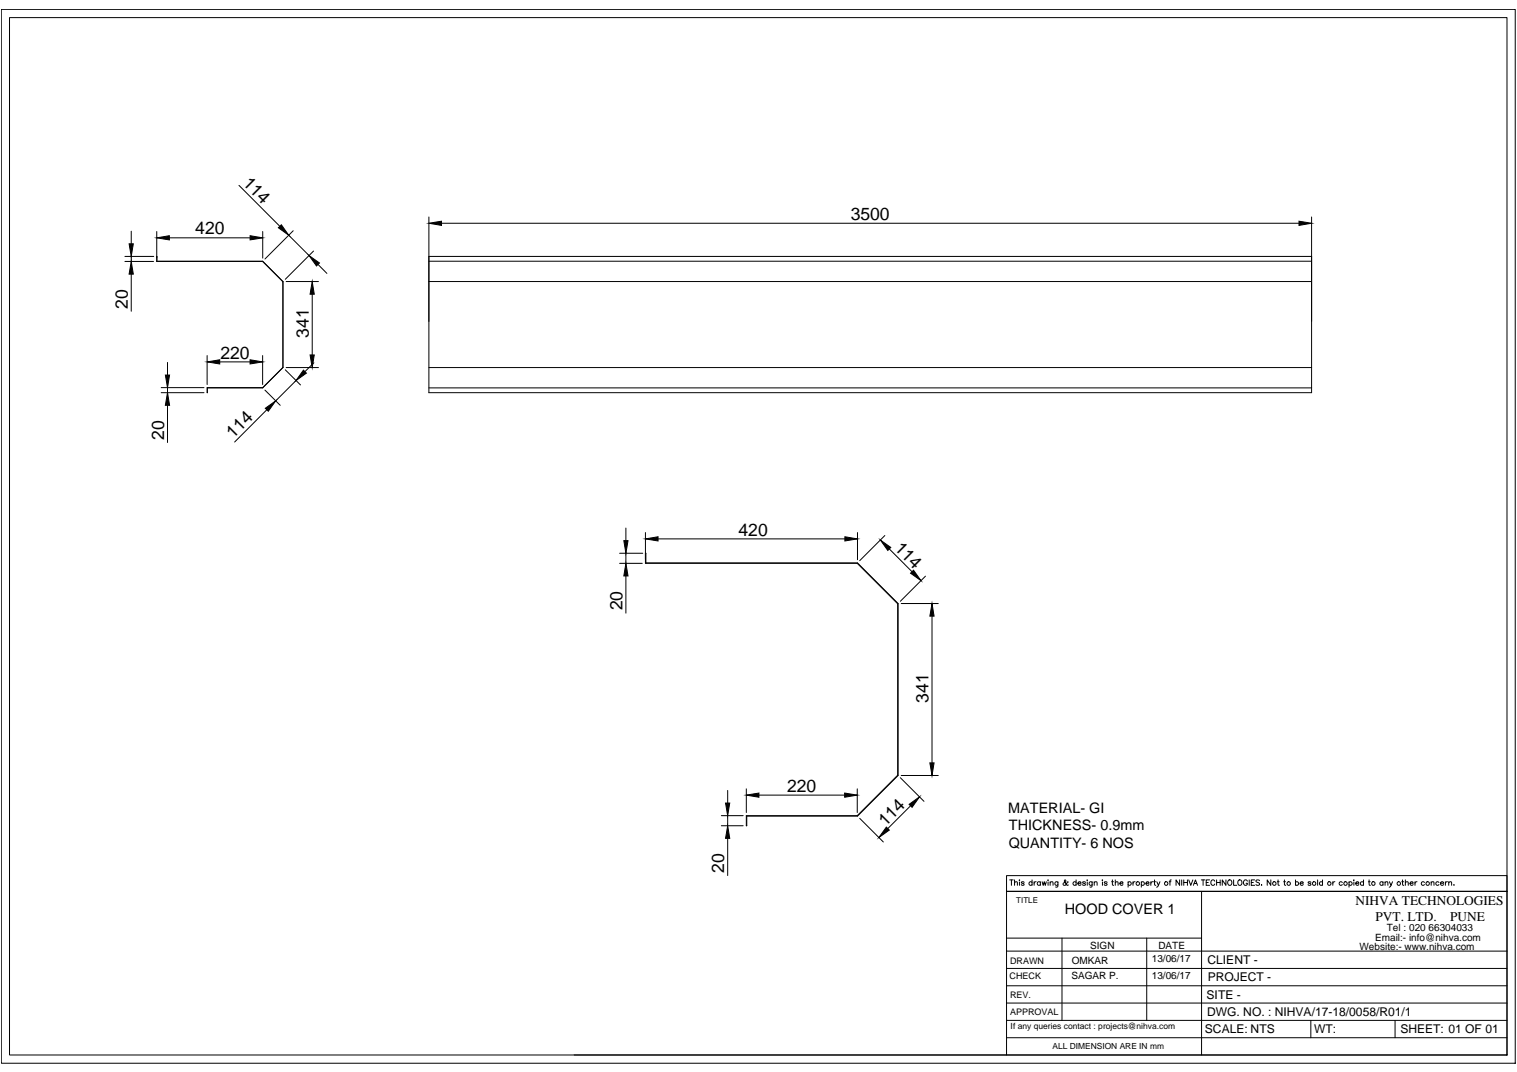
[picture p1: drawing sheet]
<svg xmlns="http://www.w3.org/2000/svg" width="841mm" height="594mm" viewBox="0 0 841 594" stroke-linecap="round" stroke-linejoin="round" font-family="sans-serif">
<!-- layer: 0 -->
<g fill="none" stroke="#000" stroke-width=".55">
<path d="M1 5h839v584h-839zM5 10h830v575h-830zM132 103l23 22M73 128v7M87 128v17h59M94 132h45M146 128v15M160 130l11 12M163 128l-16 16M174 139l-16 16M238 120v98h489v-98M245 124h475"/>
<path d="M69 145h16M69 142h16M73 142v3M73 152v20M87 142v3M146 145l11 11v48l-11 11h-31v3v-3h31l11-11v-48zM159 156h18M176 147l5 4M238 145h489M238 142h489M238 156h489M173 163v34"/>
<path d="M115 197v16M146 197v16M89 215h24M89 218h24M93 201v7M93 215v3M122 201h17M147 216l8 9M158 205l9 8M159 204h18M164 211l-11 11M174 201l-5 5"/>
<path d="M238 215h489M238 204h489M93 225v20M148 227l-18 18M347 293v7M358 295v17h117l23 23v95l-23 22h-61v6v-6h61l23-22v-96l-23-22h-117v-5M365 299h103M475 295v15M491 297l-14 14M344 312h12M344 307h12M347 307v5"/>
<path d="M347 319v21M493 304l13 13M513 319l-14 14M500 334h20M517 341v82M403 438v7M414 437v13M475 437v13M499 431l13 13M500 430h20M400 452h12M400 458h12"/>
<path d="M403 452v6M421 441h47M477 454l13 13M505 447l-13 12M403 465v20M560 488h2M561 488v3M562 489h2v2M562 488v3M565 488h.1M565 489v2M568 489h-1h-1l2 1v1l-2-1"/>
<path d="M572 489a.9 .9 0 0 0-1 0 .9 .9 0 0 0 0 1 .9 .9 0 0 0 1 0M572 488v3M573 489v2M574 489h-1M577 489a1 1 0 0 0-2 0 1 1 0 0 0 0 1 1 1 0 0 0 2 0M577 489v2M578 489v2l1-2v2l1-2M581 488h.1M581 489v2M582 489h2v2M582 489v2M587 489l-1 2-1 1"/>
<path d="M587 489a1 1 0 0 0-2 0 .9 .9 0 0 0 0 1 1 1 0 0 0 2 0M592 489a1.8 1.8 0 0 1-3 1v-1l2-1h-1v1l1 2 1-1M597 489a1 1 0 0 0-2 0 1 1 0 0 0 0 1 1 1 0 0 0 2 0M597 488v3M598 489h1a1 1 0 0 0-1 0 1 1 0 0 0 0 2 1 1 0 0 0 1-1M602 489h-2l2 1-1 1-1-1M603 488h.1M603 489v2M605 489v2l-1 1M605 489a.9 .9 0 0 0-1 0 .9 .9 0 0 0 0 1 .9 .9 0 0 0 1 0M607 489h1v2M607 489v2"/>
<path d="M611 488h.1M611 489v2M614 489h-2l2 1-1 1-1-1M616 489h1M617 488v2v1M618 489h2v2M618 488v3M621 489h2a1 1 0 0 0-2 0 1 1 0 0 0 0 1 1 1 0 0 0 1 1l1-1M625 489a1 1 0 0 1 2 0 1 1 0 0 1 0 1 1 1 0 0 1-2 0M625 489v3M628 489v2M629 489h-1"/>
<path d="M633 489a.9 .9 0 0 1 1 0 .9 .9 0 0 1 0 1 .9 .9 0 0 1-1 0M633 489v3M635 489h2a1 1 0 0 0-1 0 1 1 0 0 0-1 1 1.1 1.1 0 0 0 2 1v-1M638 489v2M639 489h-1M640 489h1M640 488v2l1 1M641 489l1 2 1-2M642 491l-1 1M648 489h1M649 488v3M654 488v3l-2-3v3"/>
<path d="M655 488v3M656 488v3M656 489h2M658 488v3M659 488l1 3 1-3M662 491l1-3 1 3M662 490h1M666 488h2M666 494v91M667 488v3M669 489h1M671 488h-2v3h2"/>
<path d="M673 488a1.1 1.1 0 0 0-1 0 1.1 1.1 0 0 0-1 1 1.1 1.1 0 0 0 1 2 1.1 1.1 0 0 0 1-1M674 489h2M674 488v3M676 488v3M680 488v3l-2-3v3M684 488v3h2M692 488a1.1 1.1 0 0 0-2 0 1.1 1.1 0 0 0-1 1 1.1 1.1 0 0 0 1 2 1.4 1.4 0 0 0 2-2h-1M693 488v3M694 489h1M696 488h-2v3h2M698 488h-2l2 1v2l-2-1M699 490h.1"/>
<path d="M705 488v3l-2-3v3M708 489h1M709 488v2v1M712 489h1M712 488v2l1 1M718 489a1 1 0 0 1 2 0 1 1 0 0 1 0 1 1 1 0 0 1-2 0M718 488v3M721 489h2a1 1 0 0 0-2 0 1 1 0 0 0 0 2 1.1 1.1 0 0 0 2-1M727 489h-2l2 1-1 1-1-1M730 488v3M733 489a.9 .9 0 0 0-1 0 .9 .9 0 0 0 0 1 .9 .9 0 0 0 1 0M733 488v3"/>
<path d="M739 489v2M740 489h-1M744 489a1 1 0 0 0-1 0 1 1 0 0 0 0 1 1 1 0 0 0 1 0M748 489a1 1 0 0 1 1 0 1 1 0 0 1 0 1 1 1 0 0 1-1 0M748 489v3M750 488h.1M751 489v2M752 489h1a1 1 0 0 0-1 0 1 1 0 0 0 0 2 1 1 0 0 0 1-1M756 489a1 1 0 0 0-1 0 1 1 0 0 0 0 1 1 1 0 0 0 1 0M756 488v3M759 489h1M759 488v2l1 1"/>
<path d="M767 489a1 1 0 0 0-2 0 1 1 0 0 0 0 1 1 1 0 0 0 2 0M767 489v2M768 489h1v2M768 489v2M770 489l1 2 1-2M771 491l-1 1M777 489h1M778 488v2v1M779 489h2v2M779 488v3M782 489h1a1 1 0 0 0-1 0 1 1 0 0 0 0 1 1 1 0 0 0 0 1l1-1M784 489v2"/>
<path d="M786 489h-2M790 489a1 1 0 0 0-2 0 1 1 0 0 0 0 1 1 1 0 0 0 2 0M793 489h2v2M793 489v2M798 489a1 1 0 0 0-2 0 1 1 0 0 0 0 1 1 1 0 0 0 2 0M799 489h1a1 1 0 0 0-1 0 1 1 0 0 0 0 2 1 1 0 0 0 1-1M801 489v2M802 489h-1M803 489h2v2M803 489v2M806 490h.1M558 520h108"/>
<path d="M589 520v45M636 520v45M558 537h277M558 527h277M558 556h277M558 546h277M558 565h277M558 575h277M727 565v10M773 565v10M318 585h517M558 585v-91h277h-277v-9h277v100"/>
<circle cx="631" cy="490" r="1"/>
<circle cx="647" cy="490" r="1"/>
<circle cx="682" cy="489" r="1.4"/>
<circle cx="687" cy="489" r="1.4"/>
<circle cx="706" cy="490" r="1"/>
<circle cx="714" cy="490" r="1"/>
<circle cx="729" cy="490" r="1"/>
<circle cx="737" cy="490" r="1"/>
<circle cx="746" cy="490" r="1"/>
<circle cx="761" cy="490" r="1"/>
<circle cx="775" cy="490" r="1"/>
<circle cx="791" cy="490" r="1"/>
</g>
<g fill="#000" stroke="#000" stroke-width=".55">
<path d="M72 135h2l-1 7zM87 132l7-1v2zM139 131l7 1-7 1zM154 126l2-1 4 5zM238 124l7-1v2zM720 123l7 1-7 1zM73 145l1 7h-2zM171 142l6 4-2 1zM173 156l1 7h-2zM115 201l7-2v3zM139 199l7 2-7 1zM172 197h2l-1 7z"/>
<path d="M92 208h2l-1 7zM168 205l2 2-6 4zM93 218l1 7h-2zM147 226l6-4-4 6zM346 300h2l-1 7zM358 299l7-2v3zM468 297l7 2-7 1zM347 312l1 7h-2zM488 299l6 4-2 2zM505 318l1-2 5 6zM517 334l1 7h-2zM414 441l7-2v3z"/>
<path d="M468 439l7 2-7 1zM516 423h2l-1 7zM402 445h3l-2 7zM491 458l2 2-6 4zM504 446l6-4-4 5zM403 458l2 7h-3z"/>
</g>
<g font-size="9.7">
<text x="134" y="102" transform="rotate(45 134 102)">114</text>
<text x="472" y="122">3500</text>
<text x="108" y="130">420</text>
<text x="71" y="171" transform="rotate(-90 71 171)">20</text>
<text x="171" y="187" transform="rotate(-90 171 187)">341</text>
<text x="122" y="199">220</text>
<text x="91" y="244" transform="rotate(-90 91 244)">20</text>
<text x="129" y="243" transform="rotate(-45 129 243)">114</text>
<text x="409" y="297">420</text>
<text x="495" y="304" transform="rotate(45 495 304)">114</text>
<text x="345" y="338" transform="rotate(-90 345 338)">20</text>
<text x="515" y="390" transform="rotate(-90 515 390)">341</text>
<text x="436" y="439">220</text>
<text x="491" y="458" transform="rotate(-45 491 458)">114</text>
<text x="402" y="484" transform="rotate(-90 402 484)">20</text>
</g>
<g font-size="8">
<text x="559" y="450">MATERIAL- GI</text>
<text x="559" y="460">THICKNESS- 0.9mm</text>
<text x="559" y="470">QUANTITY- 6 NOS</text>
<text x="590" y="507">HOOD COVER 1</text>
</g>
<g font-size="7.4">
<text x="751" y="502">NIHVA TECHNOLOGIES</text>
<text x="763" y="510">PVT. LTD.</text>
<text x="804" y="510">PUNE</text>
</g>
<g font-size="6.7">
<text x="669" y="534">CLIENT -</text>
<text x="670" y="544">PROJECT -</text>
<text x="669" y="553">SITE -</text>
<text x="669" y="563">DWG. NO. : NIHVA/17-18/0058/R01/1</text>
<text x="668" y="573">SCALE: NTS</text>
<text x="729" y="573">WT:</text>
<text x="776" y="573">SHEET: 01 OF 01</text>
</g>
<g font-size="5.5">
<text x="769" y="516">Tel : 020 66304033</text>
<text x="762" y="521">Email:- info@nihva.com</text>
<text x="604" y="526">SIGN</text>
<text x="642" y="526">DATE</text>
<text x="754" y="527">Website:- www.nihva.com</text>
<text x="639" y="533">13/06/17</text>
<text x="594" y="534">OMKAR</text>
<text x="594" y="542">SAGAR P.</text>
<text x="639" y="543">13/06/17</text>
</g>
<g font-size="5">
<text x="560" y="534">DRAWN</text>
<text x="560" y="542">CHECK</text>
<text x="560" y="553">REV.</text>
<text x="560" y="563">APPROVAL</text>
</g>
<g font-size="4.7">
<text x="560" y="570">If any queries contact : projects@nihva.com</text>
<text x="584" y="581">ALL DIMENSION ARE IN mm</text>
</g>
<text font-size="4.4" x="563" y="501">TITLE</text>
</svg>
